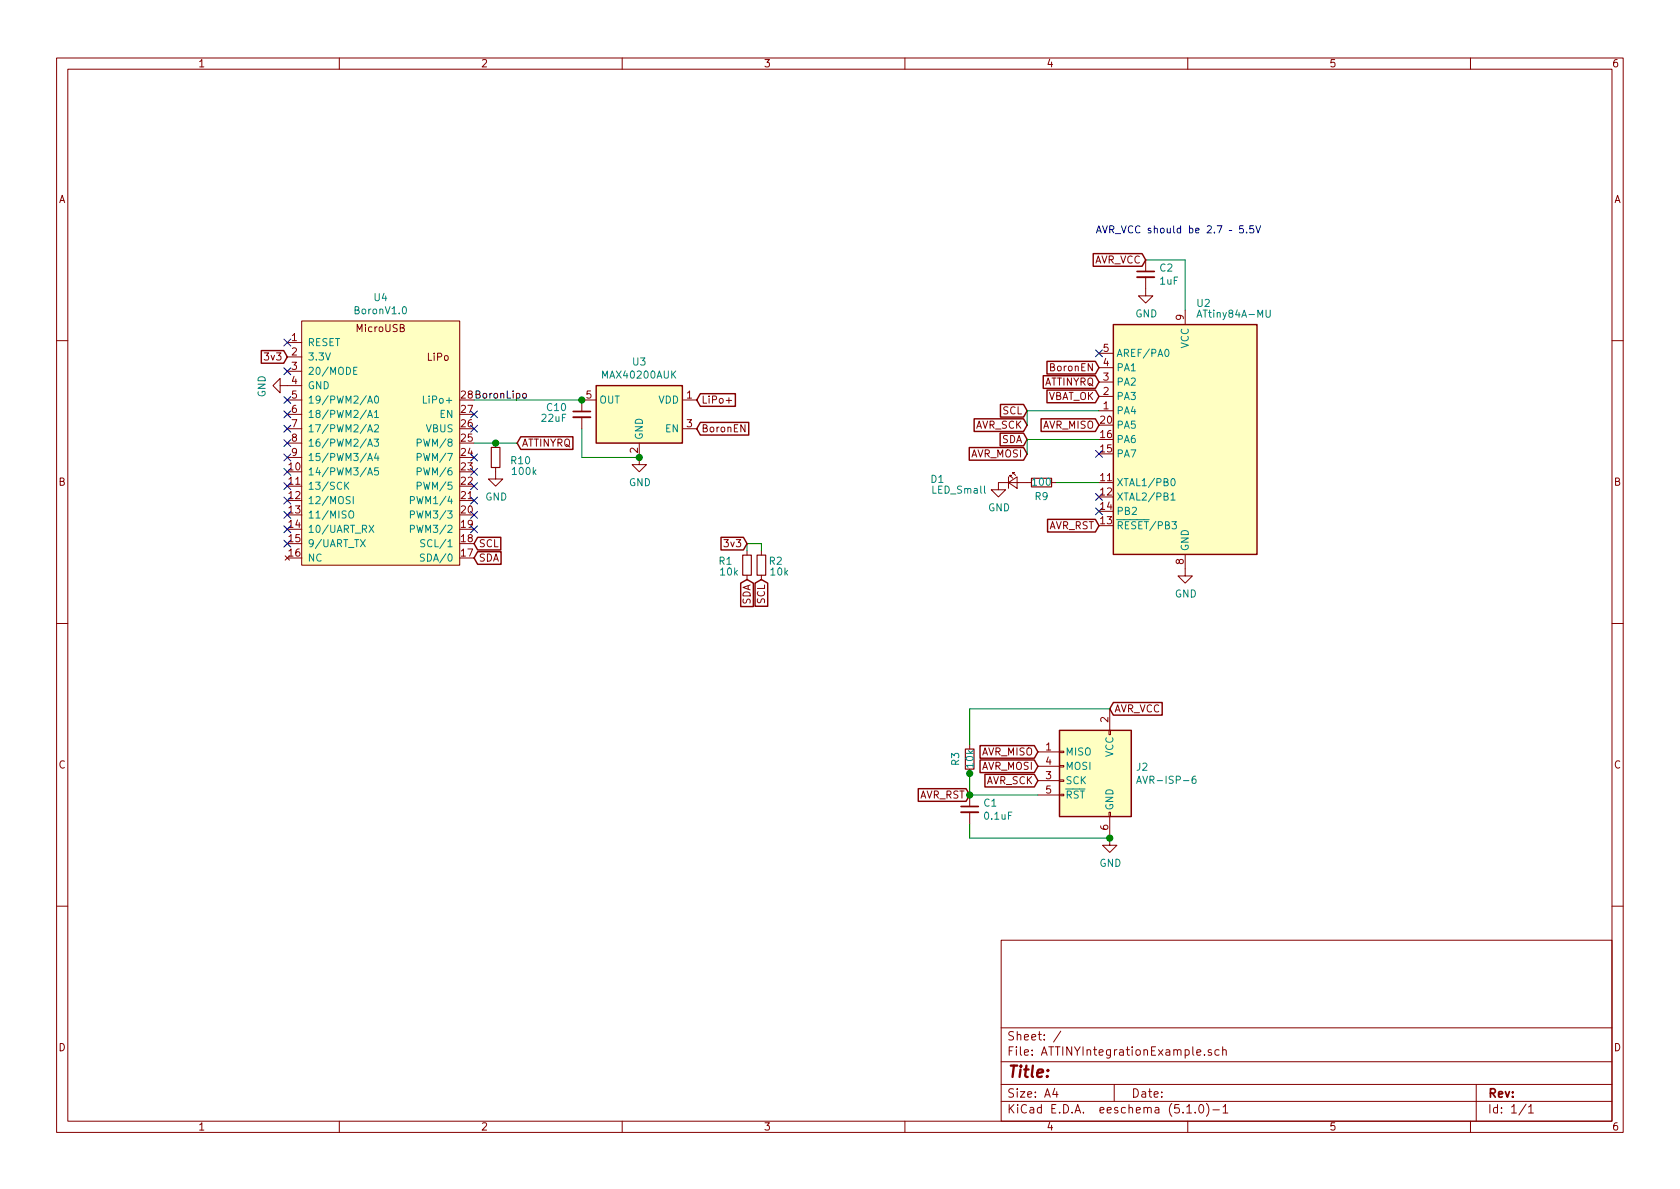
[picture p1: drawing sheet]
EESchema Schematic File Version 4
LIBS:ATTINYIntegrationExample-cache
EELAYER 29 0
EELAYER END
$Descr A4 11693 8268
encoding utf-8
Sheet 1 1
Title ""
Date ""
Rev ""
Comp ""
Comment1 ""
Comment2 ""
Comment3 ""
Comment4 ""
$EndDescr
Text GLabel 2000 2475 0    50   Input ~ 0
3v3
Text GLabel 4850 2775 2    50   Input ~ 0
LiPo+
Text GLabel 3300 3775 2    50   Input ~ 0
SCL
Text GLabel 3300 3875 2    50   Input ~ 0
SDA
$Comp
L Device:R_Small R2
U 1 1
P 5300 3925
F 0 "R2" H 5200 3900 50  0000 C CNN
F 1 "10k" H 5175 3975 50  0000 C CNN
F 2 "Resistor_SMD:R_0603_1608Metric" H 5300 3925 50  0001 C CNN
F 3 "~" H 5300 3925 50  0001 C CNN
	1    5300 3925
	-1   0    0    1   
$EndComp
$Comp
L Device:R_Small R1
U 1 1
P 5200 3925
F 0 "R1" H 5350 3900 50  0000 C CNN
F 1 "10k" H 5325 3975 50  0000 C CNN
F 2 "Resistor_SMD:R_0603_1608Metric" H 5200 3925 50  0001 C CNN
F 3 "~" H 5200 3925 50  0001 C CNN
	1    5200 3925
	-1   0    0    1   
$EndComp
Wire Wire Line
	5200 3825 5200 3775
Wire Wire Line
	5200 3775 5300 3775
Wire Wire Line
	5300 3775 5300 3825
Text GLabel 5200 3775 0    50   Input ~ 0
3v3
Text GLabel 5200 4025 3    50   Input ~ 0
SDA
Text GLabel 5300 4025 3    50   Input ~ 0
SCL
Text GLabel 3600 3075 2    50   Input ~ 0
ATTINYRQ
$Comp
L MargoGeneral:BoronV1.0 U4
U 1 1
P 2100 3925
F 0 "U4" H 2650 5790 50  0000 C CNN
F 1 "BoronV1.0" H 2650 5699 50  0000 C CNN
F 2 "Margo_Lib:BoronV1.0" H 1750 3625 50  0001 C CNN
F 3 "" H 1850 3725 50  0001 C CNN
	1    2100 3925
	1    0    0    -1  
$EndComp
Text GLabel 7150 3050 0    50   Input ~ 0
SDA
$Comp
L power:GND #PWR0109
U 1 1
P 2000 2675
F 0 "#PWR0109" H 2000 2425 50  0001 C CNN
F 1 "GND" H 2005 2502 50  0000 C CNN
F 2 "" H 2000 2675 50  0001 C CNN
F 3 "" H 2000 2675 50  0001 C CNN
	1    2000 2675
	0    1    1    0   
$EndComp
Text GLabel 4850 2975 2    50   Input ~ 0
BoronEN
$Comp
L power:GND #PWR0111
U 1 1
P 8250 3950
F 0 "#PWR0111" H 8250 3700 50  0001 C CNN
F 1 "GND" H 8255 3777 50  0000 C CNN
F 2 "" H 8250 3950 50  0001 C CNN
F 3 "" H 8250 3950 50  0001 C CNN
	1    8250 3950
	1    0    0    -1  
$EndComp
Text GLabel 7150 2850 0    50   Input ~ 0
SCL
Text GLabel 7650 2750 0    50   Input ~ 0
VBAT_OK
Text GLabel 7650 2650 0    50   Input ~ 0
ATTINYRQ
Text GLabel 7650 2550 0    50   Input ~ 0
BoronEN
NoConn ~ 7650 2450
NoConn ~ 7650 3550
NoConn ~ 7650 3450
$Comp
L Device:C_Small C?
U 1 1
P 4050 2875
AR Path="/5D8BD502/5DE63748" Ref="C?"  Part="1" 
AR Path="/5DE63748" Ref="C10"  Part="1" 
F 0 "C10" H 4150 2925 50  0000 L CNN
F 1 "22uF" H 4150 2850 50  0000 L CNN
F 2 "Capacitor_SMD:C_0805_2012Metric" H 4050 2875 50  0001 C CNN
F 3 "~" H 4050 2875 50  0001 C CNN
	1    4050 2875
	-1   0    0    -1  
$EndComp
$Comp
L Device:LED_Small D1
U 1 1
P 7050 3350
F 0 "D1" H 6525 3375 50  0000 C CNN
F 1 "LED_Small" H 6675 3300 50  0000 C CNN
F 2 "Diode_SMD:D_0805_2012Metric" V 7050 3350 50  0001 C CNN
F 3 "~" V 7050 3350 50  0001 C CNN
	1    7050 3350
	1    0    0    -1  
$EndComp
$Comp
L Device:R_Small R9
U 1 1
P 7250 3350
F 0 "R9" V 7150 3350 50  0000 C CNN
F 1 "100" V 7250 3350 50  0000 C CNN
F 2 "Resistor_SMD:R_0603_1608Metric" H 7250 3350 50  0001 C CNN
F 3 "~" H 7250 3350 50  0001 C CNN
	1    7250 3350
	0    1    -1   0   
$EndComp
$Comp
L power:GND #PWR0118
U 1 1
P 6950 3350
F 0 "#PWR0118" H 6950 3100 50  0001 C CNN
F 1 "GND" H 6955 3177 50  0000 C CNN
F 2 "" H 6950 3350 50  0001 C CNN
F 3 "" H 6950 3350 50  0001 C CNN
	1    6950 3350
	1    0    0    -1  
$EndComp
Wire Wire Line
	7650 3350 7350 3350
$Comp
L Device:R_Small R10
U 1 1
P 3450 3175
F 0 "R10" H 3275 3200 50  0000 C CNN
F 1 "100k" H 3250 3275 50  0000 C CNN
F 2 "Resistor_SMD:R_0603_1608Metric" H 3450 3175 50  0001 C CNN
F 3 "~" H 3450 3175 50  0001 C CNN
	1    3450 3175
	-1   0    0    1   
$EndComp
Wire Wire Line
	3300 3075 3450 3075
Connection ~ 3450 3075
$Comp
L power:GND #PWR0119
U 1 1
P 3450 3275
F 0 "#PWR0119" H 3450 3025 50  0001 C CNN
F 1 "GND" H 3455 3102 50  0000 C CNN
F 2 "" H 3450 3275 50  0001 C CNN
F 3 "" H 3450 3275 50  0001 C CNN
	1    3450 3275
	1    0    0    -1  
$EndComp
Wire Wire Line
	3450 3075 3600 3075
$Comp
L MCU_Microchip_ATtiny:ATtiny84A-MU U2
U 1 1
P 8250 3050
F 0 "U2" H 8175 4000 50  0000 R CNN
F 1 "ATtiny84A-MU" H 8175 3925 50  0000 R CNN
F 2 "Package_DFN_QFN:QFN-20-1EP_4x4mm_P0.5mm_EP2.6x2.6mm" H 8250 3050 50  0001 C CIN
F 3 "http://ww1.microchip.com/downloads/en/DeviceDoc/doc8183.pdf" H 8250 3050 50  0001 C CNN
	1    8250 3050
	-1   0    0    -1  
$EndComp
Text Label 3300 2775 0    50   ~ 0
BoronLipo
Text GLabel 7650 2950 0    50   Input ~ 0
AVR_MISO
Text GLabel 7150 2950 0    50   Input ~ 0
AVR_SCK
Wire Wire Line
	7150 2850 7150 2950
Wire Wire Line
	7150 2850 7650 2850
Text GLabel 7150 3150 0    50   Input ~ 0
AVR_MOSI
$Comp
L Device:C_Small C2
U 1 1
P 7975 1900
F 0 "C2" H 8067 1946 50  0000 L CNN
F 1 "1uF" H 8067 1855 50  0000 L CNN
F 2 "Capacitor_SMD:C_0603_1608Metric" H 7975 1900 50  0001 C CNN
F 3 "~" H 7975 1900 50  0001 C CNN
	1    7975 1900
	1    0    0    -1  
$EndComp
$Comp
L power:GND #PWR02
U 1 1
P 7975 2000
F 0 "#PWR02" H 7975 1750 50  0001 C CNN
F 1 "GND" H 7980 1827 50  0000 C CNN
F 2 "" H 7975 2000 50  0001 C CNN
F 3 "" H 7975 2000 50  0001 C CNN
	1    7975 2000
	1    0    0    -1  
$EndComp
Wire Wire Line
	7975 1800 8250 1800
Wire Wire Line
	8250 1800 8250 2150
$Comp
L power:GND #PWR0117
U 1 1
P 4450 3175
F 0 "#PWR0117" H 4450 2925 50  0001 C CNN
F 1 "GND" H 4455 3002 50  0000 C CNN
F 2 "" H 4450 3175 50  0001 C CNN
F 3 "" H 4450 3175 50  0001 C CNN
	1    4450 3175
	1    0    0    -1  
$EndComp
Wire Wire Line
	3300 2775 4050 2775
Wire Wire Line
	4450 3175 4050 3175
Wire Wire Line
	4050 3175 4050 2975
NoConn ~ 3300 2875
NoConn ~ 3300 2975
NoConn ~ 3300 3175
NoConn ~ 3300 3275
NoConn ~ 3300 3375
NoConn ~ 3300 3475
NoConn ~ 3300 3675
NoConn ~ 2000 3075
NoConn ~ 2000 2575
NoConn ~ 2000 2375
Wire Wire Line
	7150 3150 7150 3050
Wire Wire Line
	7150 3050 7650 3050
$Comp
L Analog_Switch:MAX40200AUK U3
U 1 1
P 4450 2875
F 0 "U3" H 4450 3242 50  0000 C CNN
F 1 "MAX40200AUK" H 4450 3151 50  0000 C CNN
F 2 "Package_TO_SOT_SMD:SOT-23-5" H 4450 3375 50  0001 C CNN
F 3 "https://datasheets.maximintegrated.com/en/ds/MAX40200.pdf" H 4450 3375 50  0001 C CNN
	1    4450 2875
	-1   0    0    -1  
$EndComp
Connection ~ 4450 3175
Connection ~ 4050 2775
Text GLabel 7975 1800 0    50   Input ~ 0
AVR_VCC
NoConn ~ 2000 2775
NoConn ~ 2000 3175
Text GLabel 7650 3650 0    50   Input ~ 0
AVR_RST
$Comp
L Connector:AVR-ISP-6 J2
U 1 1
P 7625 5425
F 0 "J2" H 7345 5521 50  0000 R CNN
F 1 "AVR-ISP-6" H 7345 5430 50  0000 R CNN
F 2 "Connector_PinHeader_2.54mm:PinHeader_2x03_P2.54mm_Vertical" V 7375 5475 50  0001 C CNN
F 3 " ~" H 6350 4875 50  0001 C CNN
	1    7625 5425
	-1   0    0    -1  
$EndComp
Text GLabel 7725 4925 2    50   Input ~ 0
AVR_VCC
Text GLabel 7225 5225 0    50   Input ~ 0
AVR_MISO
Text GLabel 7225 5425 0    50   Input ~ 0
AVR_SCK
Text GLabel 6750 5525 0    50   Input ~ 0
AVR_RST
Text GLabel 7225 5325 0    50   Input ~ 0
AVR_MOSI
$Comp
L power:GND #PWR03
U 1 1
P 7725 5825
F 0 "#PWR03" H 7725 5575 50  0001 C CNN
F 1 "GND" H 7730 5652 50  0000 C CNN
F 2 "" H 7725 5825 50  0001 C CNN
F 3 "" H 7725 5825 50  0001 C CNN
	1    7725 5825
	1    0    0    -1  
$EndComp
$Comp
L Device:R_Small R3
U 1 1
P 6750 5275
F 0 "R3" V 6650 5275 50  0000 C CNN
F 1 "10k" V 6750 5275 50  0000 C CNN
F 2 "Resistor_SMD:R_0603_1608Metric" H 6750 5275 50  0001 C CNN
F 3 "~" H 6750 5275 50  0001 C CNN
	1    6750 5275
	1    0    0    -1  
$EndComp
$Comp
L Device:C_Small C1
U 1 1
P 6750 5625
F 0 "C1" H 6842 5671 50  0000 L CNN
F 1 "0.1uF" H 6842 5580 50  0000 L CNN
F 2 "Capacitor_SMD:C_0603_1608Metric" H 6750 5625 50  0001 C CNN
F 3 "~" H 6750 5625 50  0001 C CNN
	1    6750 5625
	1    0    0    -1  
$EndComp
Wire Wire Line
	7725 4925 6750 4925
Wire Wire Line
	6750 4925 6750 5175
Wire Wire Line
	6750 5350 6750 5375
Connection ~ 6750 5375
Wire Wire Line
	6750 5375 6750 5525
Connection ~ 6750 5525
Wire Wire Line
	6750 5525 7225 5525
Wire Wire Line
	7725 5825 6750 5825
Wire Wire Line
	6750 5825 6750 5725
Connection ~ 7725 5825
NoConn ~ 7650 3150
NoConn ~ 2000 3775
NoConn ~ 2000 3675
NoConn ~ 2000 3575
NoConn ~ 2000 3475
NoConn ~ 2000 3375
NoConn ~ 2000 3275
NoConn ~ 2000 2975
NoConn ~ 2000 2875
NoConn ~ 3300 3575
Text Notes 7625 1625 0    50   ~ 0
AVR_VCC should be 2.7 – 5.5V
$EndSCHEMATC
